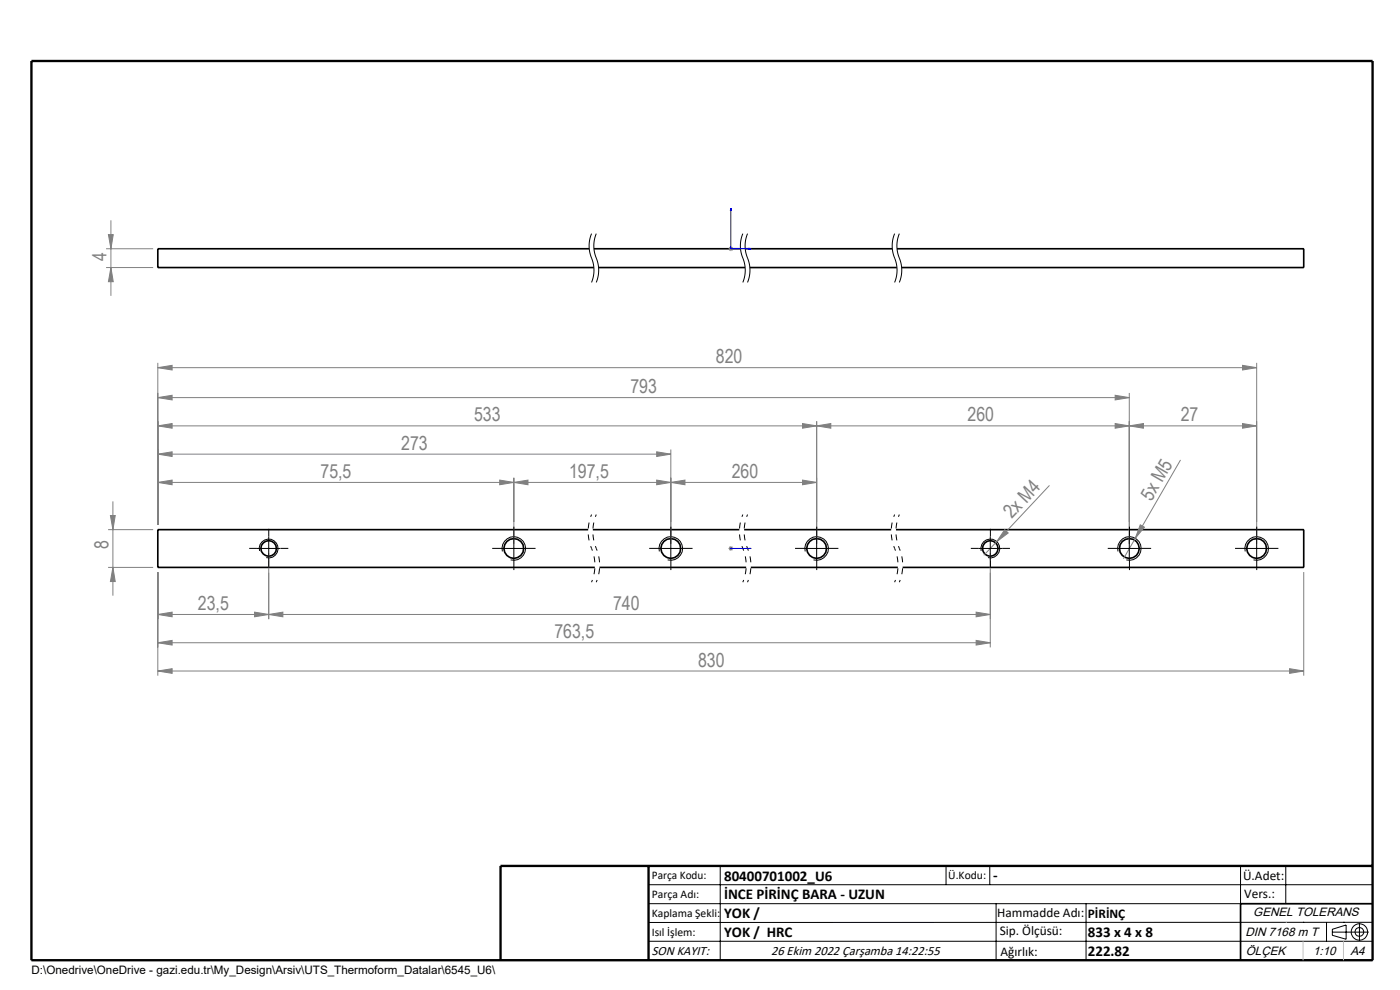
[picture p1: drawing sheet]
<svg xmlns="http://www.w3.org/2000/svg" width="297mm" height="210mm" viewBox="0 0 297 210" stroke-linecap="round" stroke-linejoin="round" font-family="sans-serif">
<g fill="none" stroke="#000" stroke-width=".35">
<path d="M125 52.8h-91.5v4h92.5M126 52.8h31.1M127 56.8h31M158.1 52.8h31.2M159.1 56.8h31.2M190.3 52.8h86.3v4h-85.3M124.8 112.4h-91.3v8h92.7M125.8 112.4h31M157.9 112.4h31.2M190.1 112.4h86.5v8h-85.1M127.2 120.4h31.1M159.3 120.4h31.2"/>
<path d="M291.2 191.7h-28v12"/>
<circle cx="57" cy="116.3" r="1.64"/>
<circle cx="109" cy="116.3" r="2.1"/>
<circle cx="142.3" cy="116.3" r="2.1"/>
<circle cx="173.2" cy="116.3" r="2.1"/>
<circle cx="210.1" cy="116.3" r="1.65"/>
<circle cx="239.6" cy="116.3" r="2.1"/>
<circle cx="266.6" cy="116.3" r="2.1"/>
</g>
<path d="M125.5 49.6a6.7 6.7 0 0 0 0 5.1M125.5 54.7a6.7 6.7 0 0 1 0 5.2M126.5 49.6a6.7 6.7 0 0 0 0 5.1M126.5 54.7a6.7 6.7 0 0 1 0 5.2M157.6 49.6a6.7 6.7 0 0 0 0 5.1M157.6 54.7a6.7 6.7 0 0 1 0 5.2M158.6 49.6a6.7 6.7 0 0 0 0 5.1M158.6 54.7a6.7 6.7 0 0 1 0 5.2M189.8 49.6a6.7 6.7 0 0 0 0 5.1M189.8 54.7a6.7 6.7 0 0 1 0 5.2M190.8 49.6a6.7 6.7 0 0 0 0 5.1M190.8 54.7a6.7 6.7 0 0 1 0 5.2" fill="none" stroke="#000" stroke-width=".21" stroke-dasharray="6.3 1.3 1.3 1.3 1.3 1.3" stroke-linecap="butt"/>
<path d="M125.5 109.1a9.3 9.3 0 0 0 0 7.2M125.5 116.3a9.3 9.3 0 0 1 0 7.2M126.5 109.1a9.3 9.3 0 0 0 0 7.2M126.5 116.3a9.3 9.3 0 0 1 0 7.2M157.6 109.1a9.3 9.3 0 0 0 0 7.2M157.6 116.3a9.3 9.3 0 0 1 0 7.2M158.6 109.1a9.3 9.3 0 0 0 0 7.2M158.6 116.3a9.3 9.3 0 0 1 0 7.2M189.8 109.1a9.3 9.3 0 0 0 0 7.2M189.8 116.3a9.3 9.3 0 0 1 0 7.2M190.8 109.1a9.3 9.3 0 0 0 0 7.2M190.8 116.3a9.3 9.3 0 0 1 0 7.2" fill="none" stroke="#000" stroke-width=".21" stroke-dasharray="6.3 1.3 1.3 1.3 1.3 1.3" stroke-dashoffset="5.8" stroke-linecap="butt"/>
<g fill="none" stroke="#000" stroke-width=".21">
<path d="M54.5 116.3h5M55.1 116.9a2 2 0 0 1 1.7-2.5 2 2 0 0 1 2.2 2.1 2 2 0 0 1-2.5 1.8M57 113.8v5M106.5 116.3h5M106.6 117a2.5 2.5 0 0 1 2.2-3.1 2.5 2.5 0 0 1 2.7 2.7 2.5 2.5 0 0 1-3.2 2.2M109 113.8v5M139.8 116.3h5M139.9 117a2.51 2.51 0 0 1 2.2-3.2 2.51 2.51 0 0 1 2.7 2.8 2.51 2.51 0 0 1-3.2 2.2M142.3 113.8v5M170.7 116.3h5.1M170.8 117a2.51 2.51 0 0 1 2.3-3.2 2.51 2.51 0 0 1 2.6 2.8 2.51 2.51 0 0 1-3.1 2.2M173.2 113.8v5"/>
<path d="M207.6 116.3h5M208.1 116.9a2 2 0 0 1 1.8-2.6 2 2 0 0 1 2.2 2.2 2 2 0 0 1-2.5 1.8M210.1 113.8v5M237.1 116.3h5M237.2 117a2.5 2.5 0 0 1 2.2-3.1 2.5 2.5 0 0 1 2.7 2.7 2.5 2.5 0 0 1-3.2 2.2M239.6 113.8v5M264.1 116.3h5M264.2 117a2.51 2.51 0 0 1 2.2-3.2 2.51 2.51 0 0 1 2.7 2.8 2.51 2.51 0 0 1-3.2 2.2M266.6 113.8v5M137.6 187.7h153.6M137.6 191.7h153.6M137.6 199.7h153.6"/>
<path d="M152.8 183.7v20M200.7 183.7v4M210 183.7v4M211.3 191.7v12M230.4 191.7v12M263.2 183.7v20M272.8 183.7v8M276.4 195.6h.1M281.4 195.6v4.1M282.6 197.7h7.8M282.6 197.1l3-.9v3l-3-.8zM285 195.6h.1"/>
<path d="M288.4 195.8v3.8M291.2 195.6l-153.6 .1"/>
<circle cx="288.4" cy="197.7" r="1.74"/>
<circle cx="288.4" cy="197.7" r=".93"/>
</g>
<path d="M155 44.2v8.6h4.3M155 44.2l.2 .4h-.3zM158.9 52.7l.4 .1-.4 .1zM154.9 116.3h.3zM155 116.3h.1M155 116.3h4.3M159.3 116.3h-.4h.4" fill="none" stroke="#00f" stroke-width=".21"/>
<g fill="none" stroke="#808080" stroke-width=".21">
<path d="M22.5 52.8h10M22.5 56.8h10M23 49.8h1l-.5 3zM23.5 56.8l.5 3h-1zM23.5 46.7v16.1M154.6 52.8h.9M154.7 52.4l.7 .7M155 52.2v1.1M155.4 52.4l-.7 .7M33.5 78l3-.5v1zM33.5 77v34.3M33.5 78h233.1"/>
<path d="M263.6 77.5l3 .5-3 .5zM266.6 77v38.3M33.5 96.3l3-.5v1zM33.5 90.3l3-.5v1zM33.5 84.3l3-.5v1zM33.5 96.3h108.8M33.5 90.3h233.1M33.5 84.3h206.1M139.3 95.8l3 .5-3 .5zM142.3 95.3v20M170.3 89.8l2.9 .5-2.9 .5zM173.2 90.3l3-.5v1z"/>
<path d="M173.2 89.4v25.9M236.6 89.8l3 .5-3 .5zM236.6 83.8l3 .5-3 .5zM239.6 90.3l3-.5v1zM239.6 83.4v31.9M250.4 97.6l-9.6 16.6M263.6 89.8l3 .5-3 .5zM22.9 112.4h9.6M23.4 109.4h1l-.4 3zM24 106.4v20M33.5 102.3l3-.5v1zM33.5 102.3h139.7"/>
<path d="M57 117.3v14M106 101.8l3 .5-3 .5zM109 102.3l3-.5v1zM109 101.3v14M139.3 101.8l3 .5-3 .5zM142.3 102.3l3-.5v1zM154.6 116.3h.9M154.7 116l.7 .7M155 115.8v1M155.4 116l-.7 .7M170.3 101.8l2.9 .5-2.9 .5zM210.1 117.3v20"/>
<path d="M211.5 114.9l-2.8 2.9M213.1 112.4l.8 .7-2.4 1.8zM222.6 103l-11.1 11.9M240.8 114.2l-2.5 4.3M241.9 111.3l.9 .5-2 2.4zM22.9 120.4h9.6M24 120.4l.4 3h-1zM33.5 130.3l3-.5v1zM33.5 136.3l3-.5v1zM33.5 121.3v22M33.5 130.3h176.6M33.5 136.3h176.6"/>
<path d="M54 129.8l3 .5-3 .5zM57 130.3l3-.5v1zM207.1 129.8l3 .5-3 .5zM207.1 135.8l3 .5-3 .5zM276.6 121.3v22M33.5 142.3l3-.5v1zM33.5 142.3h243.1M273.6 141.8l3 .5-3 .5z"/>
</g>
<path d="M106.2 203.7h185" fill="none" stroke="#000" stroke-width=".3"/>
<path d="M6.7 12.9h284.5v190.8h-284.5zM137.6 183.7v20M291.2 183.7h-185v20" fill="none" stroke="#000" stroke-width=".5"/>
<path d="M272.8 195.6h.1M276.4 199.7v4M285 199.7v4" fill="none" stroke="#c0c0c0" stroke-width=".21"/>
<g fill="none" stroke="#000" stroke-width=".21" stroke-dasharray="15.2 1.3 1.3 1.3" stroke-linecap="butt">
<path d="M54.5 116.3h-1.6M57 113.8v-1.6M57 118.8v1.7M59.5 116.3h1.7M106.5 116.3h-2.1M109 113.8v-2.1M109 118.8v2.1M111.5 116.3h2.1M139.8 116.3h-2.1M142.3 113.8v-2.1M142.3 118.8v2.1M144.8 116.3h2.1"/>
<path d="M170.8 116.3h-2.1M173.3 113.8v-2.1M173.3 118.8v2.1M175.8 116.3h2.1M207.6 116.3h-1.6M210.1 113.8v-1.6M210.1 118.8v1.7M212.6 116.3h1.7M237.1 116.3h-2.1M239.6 113.8v-2.1M239.6 118.8v2.1M242.1 116.3h2.1"/>
<path d="M264.1 116.3h-2.1M266.6 113.8v-2.1M266.6 118.8v2.1M269.1 116.3h2.1"/>
</g>
<g fill="#00f">
<path d="M158.9 116.3h.4zM154.9 116.3h.3z"/>
<path d="M158.9 52.7l.4 .1-.4 .1zM155 44.2l.2 .4h-.3z"/>
</g>
<g fill="#808080">
<path d="M213.1 112.4l.8 .7-2.4 1.8z"/>
<path d="M241.9 111.3l.9 .5-2 2.4z"/>
<path d="M33.5 102.3l3-.5v1zM106 101.8l3 .5-3 .5zM33.5 96.3l3-.5v1zM139.3 95.8l3 .5-3 .5zM33.5 90.3l3-.5v1zM170.3 89.8l2.9 .5-2.9 .5zM33.5 84.3l3-.5v1zM236.6 83.8l3 .5-3 .5zM33.5 130.3l3-.5v1zM54 129.8l3 .5-3 .5zM33.5 136.3l3-.5v1zM207.1 135.8l3 .5-3 .5zM33.5 142.3l3-.5v1zM273.6 141.8l3 .5-3 .5zM33.5 78l3-.5v1zM263.6 77.5l3 .5-3 .5zM109 102.3l3-.5v1zM139.3 101.8l3 .5-3 .5zM239.6 90.3l3-.5v1zM263.6 89.8l3 .5-3 .5z"/>
<path d="M173.2 90.3l3-.5v1zM236.6 89.8l3 .5-3 .5z"/>
<path d="M23.5 56.8l.5 3h-1zM23 49.8h1l-.5 3z"/>
<path d="M23.4 109.4h1l-.4 3zM24 120.4l.4 3h-1z"/>
<path d="M142.3 102.3l3-.5v1zM170.3 101.8l2.9 .5-2.9 .5zM57 130.3l3-.5v1zM207.1 129.8l3 .5-3 .5z"/>
</g>
<g font-size="4.1" fill="#808080">
<text x="22.6" y="55.4" transform="rotate(-90 22.6 55.4)">4</text>
<text x="151.9" y="77">820</text>
<text x="133.7" y="83.4">793</text>
<text x="100.6" y="89.4">533</text>
<text x="205.3" y="89.4">260</text>
<text x="250.5" y="89.4">27</text>
<text x="85.1" y="95.4">273</text>
<text x="68" y="101.4">75,5</text>
<text x="120.7" y="101.4">197,5</text>
<text x="155.2" y="101.4">260</text>
<text x="244.3" y="106.4" transform="rotate(-60 244.3 106.4)">5x M5</text>
<text x="214.6" y="110.2" transform="rotate(-47 214.6 110.2)">2x M4</text>
<text x="23" y="116.5" transform="rotate(-90 23 116.5)">8</text>
<text x="42" y="129.4">23,5</text>
<text x="130.1" y="129.4">740</text>
<text x="117.6" y="135.4">763,5</text>
<text x="148.1" y="141.4">830</text>
</g>
<g font-size="3.2">
<text x="153.6" y="186.8">80400701002_U6</text>
<text x="153.6" y="190.8">İNCE PİRİNÇ BARA - UZUN</text>
<text x="210.7" y="186.6">-</text>
<text x="153.6" y="194.8">YOK /</text>
<text x="153.6" y="198.8">YOK / HRC</text>
<text x="230.8" y="198.7">833 x 4 x 8</text>
<text x="230.8" y="202.8">222.82</text>
</g>
<g font-size="2.8">
<text x="263.7" y="186.7">Ü.Adet:</text>
<text x="263.9" y="190.5">Vers.:</text>
<text x="211.5" y="194.5">Hammadde Adı:</text>
<text x="230.8" y="194.7">PİRİNÇ</text>
<text x="138.3" y="202.6">SON KAYIT:</text>
<text x="163.6" y="202.6">26 Ekim 2022 Çarşamba 14:22:55</text>
<text x="212.1" y="198.4">Sip. Ölçüsü:</text>
<text x="212.2" y="202.7">Ağırlık:</text>
</g>
<g font-size="2.6">
<text x="265.9" y="194.4">GENEL TOLERANS</text>
<text x="264.2" y="198.5">DIN 7168 m T</text>
<text x="264.3" y="202.6">ÖLÇEK</text>
<text x="278.5" y="202.6">1:10</text>
<text x="286.5" y="202.6">A4</text>
</g>
<g font-size="2.5">
<text x="138.3" y="186.4">Parça Kodu:</text>
<text x="138.3" y="190.5">Parça Adı:</text>
<text x="201.2" y="186.5">Ü.Kodu:</text>
<text x="138.3" y="194.5">Kaplama Şekli:</text>
<text x="138.3" y="198.6">Isıl İşlem:</text>
<text x="6.7" y="206.7">D:\Onedrive\OneDrive - gazi.edu.tr\My_Design\Arsiv\UTS_Thermoform_Datalar\6545_U6\</text>
</g>
</svg>
